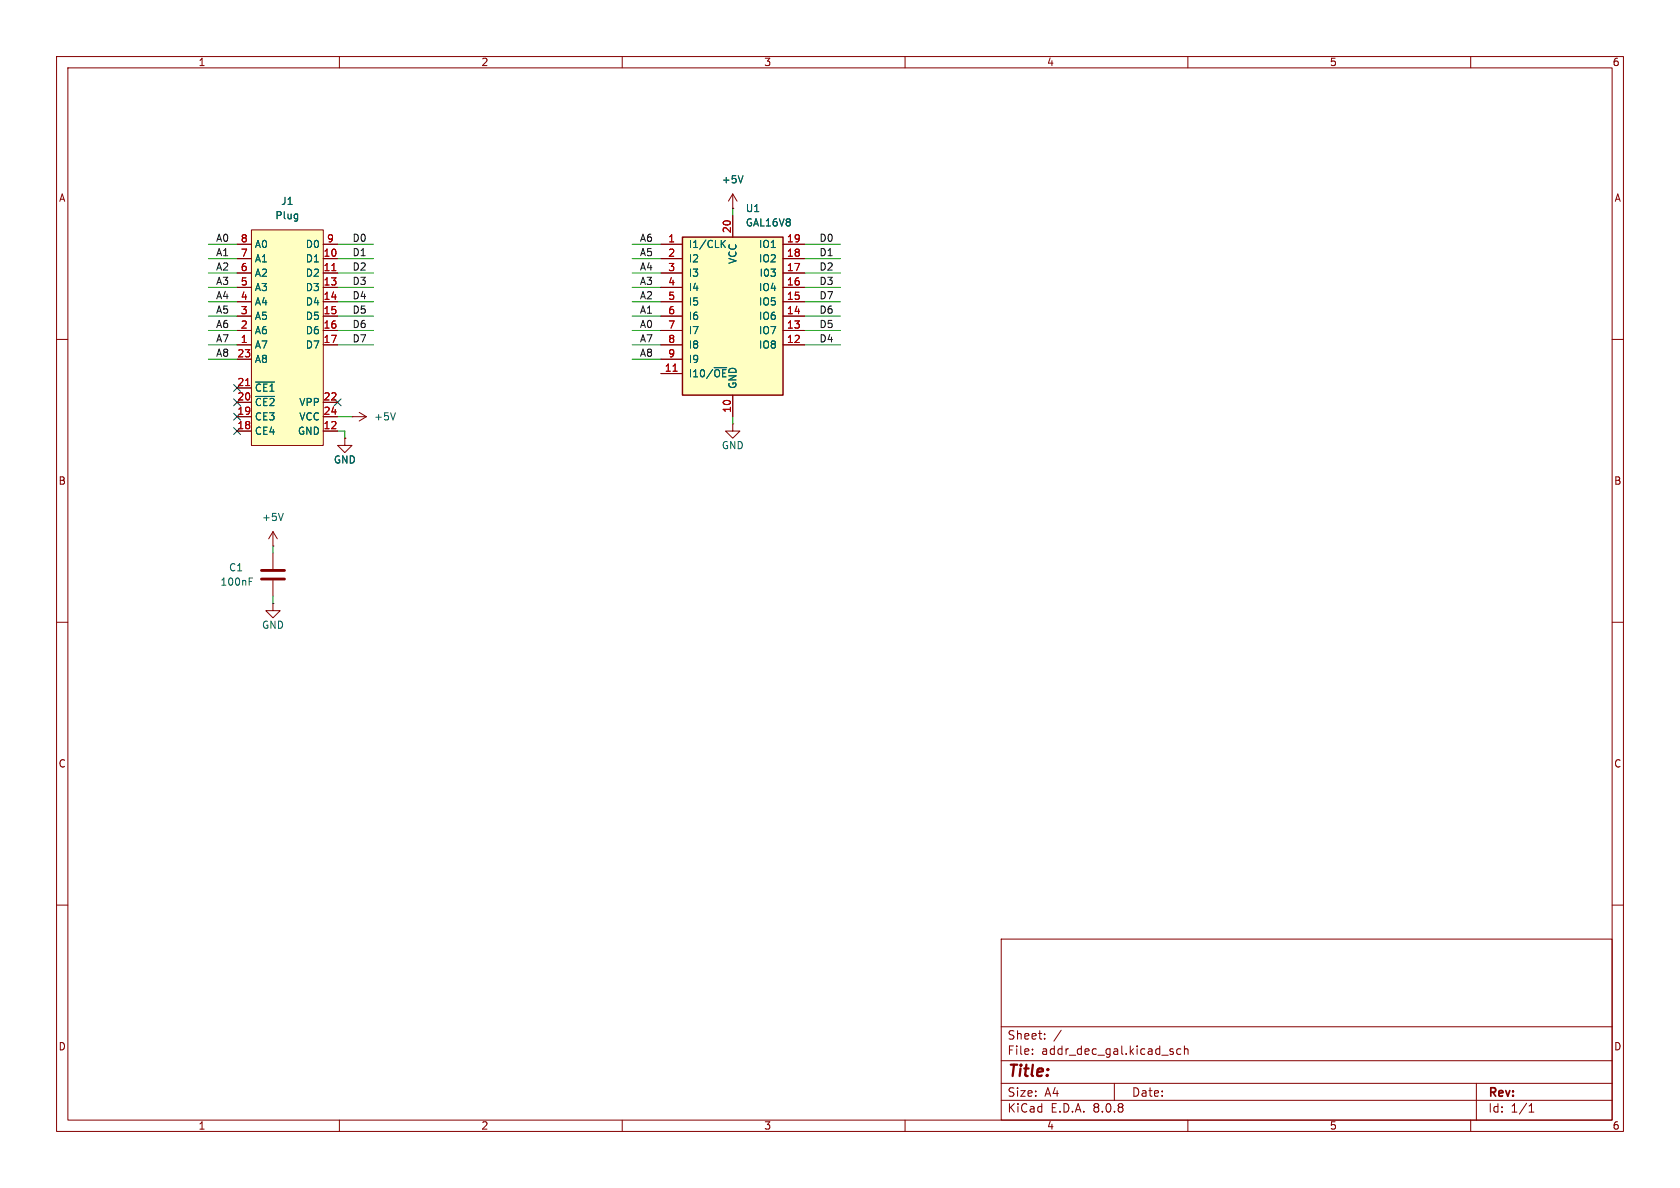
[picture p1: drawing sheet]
<svg xmlns="http://www.w3.org/2000/svg" width="297mm" height="210mm" viewBox="0 0 297 210" stroke-linecap="round" stroke-linejoin="round" font-family="sans-serif">
<g fill="none" stroke="#840000" stroke-width=".18">
<path d="M10 10h277v190h-277zM12 12h273v186h-273zM60 10v2M110 10v2M160 10v2M210 10v2M260 10v2M10 60h2M61 77.5v1.2h1.2l-1.2 1.3-1.3-1.3h1.3M61 77.5h.1M285 60h2M48.3 96.5h.1"/>
<path d="M48.3 94l-.8 1.3M48.3 94v2.5M48.3 94l.7 1.3M10 110h2M48.3 106.7v1.3h1.2l-1.2 1.2-1.3-1.2h1.3M48.3 106.7h.1M285 110h2M10 160h2M177 166h108v32h-108zM285 160h2M60 198v2M110 198v2"/>
<path d="M160 198v2M177 194.5h108M177 191.5h108M177 187.5h108M177 181.5h108M182.5 186.3v.1M182.5 185.5v.1M184.7 183.6v.1M184.7 182.8v.1M187.6 182.1l-1.3 2M197 191.5v3M207 185.9l.4 .1 .1 .2-.3 .2h-.2"/>
<path d="M207 185.4l.4 .1M208.7 185.5l-.4-.1-.3 .3v.4l.2 .2h.5M209.4 185.5l.2-.1 .4 .1v.9M209.4 184.9v1.5M210 198v2M260 198v2M261 191.5v6.5M270.3 196.6h.9M270.3 195.5l.4-.4v1.5"/>
</g>
<path d="M50.1 90.7l-.4 1.3" fill="none" stroke="#006464" stroke-width=".18"/>
<path d="M120.6 41.9h17.8v28h-17.8z" fill="#ffffc2"/>
<path d="M120.6 41.9h17.8v28h-17.8z" fill="none" stroke="#840000" stroke-width=".25"/>
<g fill="none" stroke="#840000" stroke-width=".18">
<path d="M129.5 36.8h.1M129.5 34.3v2.5M129.5 38.1v3.8M129.5 34.3l-.7 1.3M129.5 34.3l.8 1.3M116.8 43.2h3.8M116.8 58.4h3.8M116.8 55.9h3.8M116.8 53.3h3.8M116.8 50.8h3.8M116.8 48.3h3.8M116.8 45.7h3.8"/>
<path d="M138.4 43.2h3.8M138.4 58.4h3.8M138.4 55.9h3.8M138.4 53.3h3.8M138.4 50.8h3.8M138.4 48.3h3.8M138.4 45.7h3.8M62.2 73.7h.1M62.2 73.7h2.6M63.5 72.9l1.3 .8M64.8 73.7l-1.3 .7M116.8 66h3.8"/>
<path d="M116.8 61h3.8M116.8 63.5h3.8M129.5 74.9v1.3h1.3l-1.3 1.3-1.2-1.3h1.2M129.5 74.9h.1M129.5 69.9v3.8M138.4 61h3.8M48.3 97.8v2.8M48.3 102.6v2.8"/>
</g>
<path d="M131.4 31.1l-.5 1.2M127.7 43l.5 .8M128.2 42.5l-.7 .7M69.9 73l-.4 1.2M44.1 102.8h.4M44.1 102.2h.6" fill="none" stroke="#006464" stroke-width=".18"/>
<path d="M119 65.6h.7" fill="none" stroke="#a90000" stroke-width=".18"/>
<path d="M46.2 102.4h4.1M46.2 100.8h4.1" fill="none" stroke="#840000" stroke-width=".51"/>
<path d="M44.4 40.6h12.7v38.1h-12.7z" fill="#ffffc2"/>
<g fill="none" stroke="#840000" stroke-width=".18">
<path d="M129.5 36.8h.1M129.5 38.1v3.8M41.9 45.7h2.5M41.9 48.3h2.5M41.9 50.8h2.5M41.9 53.3h2.5M41.9 55.9h2.5M41.9 58.4h2.5M41.9 43.2h2.5M44.4 40.6h12.7v38.1h-12.7zM57.1 45.7h2.6M57.1 48.3h2.6"/>
<path d="M57.1 50.8h2.6M57.1 53.3h2.6M57.1 55.9h2.6M57.1 58.4h2.6M57.1 43.2h2.6M116.8 45.7h3.8M116.8 48.3h3.8M116.8 50.8h3.8M116.8 53.3h3.8M116.8 55.9h3.8M116.8 58.4h3.8M116.8 43.2h3.8"/>
<path d="M138.4 45.7h3.8M138.4 48.3h3.8M138.4 50.8h3.8M138.4 53.3h3.8M138.4 55.9h3.8M138.4 58.4h3.8M138.4 43.2h3.8M41.9 61h2.5M41.9 76.2h2.5M41.9 73.7h2.5M41.9 71.1h2.5M41.9 68.6h2.5"/>
<path d="M41.9 63.5h2.5M57.1 61h2.6M57.1 76.2h2.6M57.1 73.7h2.6M57.1 71.1h2.6M61 77.5h.1M116.8 61h3.8M116.8 63.5h3.8M116.8 66h3.8M129.5 69.9v3.8M138.4 61h3.8"/>
</g>
<path d="M58.7 47.8h.7M43.4 68.2h.7M119 65.6h.7" fill="none" stroke="#a90000" stroke-width=".18"/>
<path d="M131.4 31.1l-.5 1.2M127.7 43l.5 .8M128.2 42.5l-.7 .7M45.2 70.1h3.4M45.2 67.5h3.4" fill="none" stroke="#006464" stroke-width=".18"/>
<g fill="none" stroke="#009600" stroke-width=".18">
<path d="M129.5 36.8v1.3M36.8 43.2h5.1M36.8 55.9h5.1M36.8 50.8h5.1M36.8 48.3h5.1M36.8 53.3h5.1M36.8 45.7h5.1M36.8 58.4h5.1M59.7 43.2h6.3M59.7 55.9h6.3M59.7 50.8h6.3M59.7 48.3h6.3"/>
<path d="M59.7 53.3h6.3M59.7 45.7h6.3M59.7 58.4h6.3M111.8 43.2h5M111.8 55.9h5M111.8 50.8h5M111.8 48.3h5M111.8 53.3h5M111.8 45.7h5M111.8 58.4h5M142.2 43.2h6.4M142.2 55.9h6.4"/>
<path d="M142.2 50.8h6.4M142.2 48.3h6.4M142.2 53.3h6.4M142.2 45.7h6.4M142.2 58.4h6.4M36.8 63.5h5.1M36.8 61h5.1M59.7 61h6.3M59.7 73.7h2.5M59.7 76.2h1.3v1.3M111.8 63.5h5M111.8 61h5"/>
<path d="M129.5 73.7v1.2M142.2 61h6.4M48.3 96.5v1.3M48.3 105.4v1.3"/>
</g>
<path d="M41.3 73.1l1.2 1.2M41.3 70.5l1.2 1.2M41.3 75.6l1.2 1.2M41.3 68l1.2 1.2M42.5 73.1l-1.2 1.2M42.5 70.5l-1.2 1.2M42.5 75.6l-1.2 1.2M42.5 68l-1.2 1.2M59.1 70.5l1.2 1.2M60.3 70.5l-1.2 1.2" fill="none" stroke="#000084" stroke-width=".18"/>
<text font-size="2.8" fill="#840000" x="178" y="190.9">Title:</text>
<g font-size="2.1" fill="#840000">
<text x="178" y="184">Sheet:</text>
<text x="178" y="186.7">File:</text>
<text x="184.1" y="186.7">addr_dec_gal.kicad_sch</text>
<text x="178" y="196.9">KiCad</text>
<text x="178" y="194.1">Size:</text>
<text x="184.7" y="194.1">A4</text>
<text x="185.7" y="196.9">E.D.A.</text>
<text x="193.3" y="196.9">8.0.8</text>
<text x="200" y="194.1">Date:</text>
<text x="263" y="194.3">Rev:</text>
<text x="263" y="196.9">Id:</text>
<text x="267.1" y="196.9">1/1</text>
</g>
<g font-size="1.8" fill="#840000">
<text x="35" y="11.9">1</text>
<text x="85" y="11.9">2</text>
<text x="135" y="11.9">3</text>
<text x="185" y="11.9">4</text>
<text x="235" y="11.9">5</text>
<text x="285" y="11.9">6</text>
<text x="10.3" y="35.9">A</text>
<text x="285.3" y="35.9">A</text>
<text x="10.3" y="85.9">B</text>
<text x="285.3" y="85.9">B</text>
<text x="10.3" y="135.9">C</text>
<text x="285.3" y="135.9">C</text>
<text x="10.3" y="185.9">D</text>
<text x="285.3" y="185.9">D</text>
<text x="35" y="199.9">1</text>
<text x="85" y="199.9">2</text>
<text x="135" y="199.9">3</text>
<text x="185" y="199.9">4</text>
<text x="235" y="199.9">5</text>
<text x="285" y="199.9">6</text>
</g>
<g font-size="1.8" fill="#006464">
<text x="127.5" y="32.6">+5V</text>
<text x="48.6" y="39">Plug</text>
<text x="49.6" y="36.4">J1</text>
<text x="131.7" y="37.7">U1</text>
<text x="131.7" y="40.2">GAL16V8</text>
<text x="45" y="46.6">A1</text>
<text x="45" y="44">A0</text>
<text x="54" y="46.6">D1</text>
<text x="54" y="44">D0</text>
<text x="121.7" y="44">I1/CLK</text>
<text x="121.7" y="46.6">I2</text>
<text x="130.4" y="46.8" transform="rotate(-90 130.4 46.8)">VCC</text>
<text x="134.1" y="46.6">IO2</text>
<text x="134.1" y="44">IO1</text>
<text x="45" y="51.7">A3</text>
<text x="45" y="49.1">A2</text>
<text x="54" y="49.1">D2</text>
<text x="54" y="51.7">D3</text>
<text x="121.7" y="49.1">I3</text>
<text x="121.7" y="51.7">I4</text>
<text x="134.1" y="51.7">IO4</text>
<text x="134.2" y="49.1">I03</text>
<text x="45" y="59.3">A6</text>
<text x="45" y="56.7">A5</text>
<text x="45" y="54.2">A4</text>
<text x="54" y="54.2">D4</text>
<text x="54" y="56.7">D5</text>
<text x="54" y="59.3">D6</text>
<text x="121.7" y="54.2">I5</text>
<text x="121.7" y="56.7">I6</text>
<text x="121.7" y="59.3">I7</text>
<text x="134.1" y="59.3">IO7</text>
<text x="134.1" y="56.7">IO6</text>
<text x="134.1" y="54.2">IO5</text>
<text x="45" y="61.8">A7</text>
<text x="45" y="64.4">A8</text>
<text x="54" y="61.8">D7</text>
<text x="121.7" y="61.8">I8</text>
<text x="121.7" y="64.4">I9</text>
<text x="134.1" y="61.8">IO8</text>
<text x="45" y="72">~{CE2}</text>
<text x="45" y="69.4">~{CE1}</text>
<text x="52.8" y="72">VPP</text>
<text x="121.7" y="66.9">I10/~{OE}</text>
<text x="130.4" y="68.8" transform="rotate(-90 130.4 68.8)">GND</text>
<text x="45" y="77.1">CE4</text>
<text x="45" y="74.5">CE3</text>
<text x="52.6" y="77.1">GND</text>
<text x="52.8" y="74.5">VCC</text>
<text x="66" y="74.5">+5V</text>
<text x="58.9" y="82.1">GND</text>
<text x="127.5" y="79.6">GND</text>
<text x="46.2" y="92.3">+5V</text>
<text x="40.4" y="101.2">C1</text>
<text x="38.9" y="103.7">100nF</text>
<text x="46.2" y="111.4">GND</text>
</g>
<g font-size="1.8" fill="#a90000">
<text x="129.3" y="41.3" transform="rotate(-90 129.3 41.3)">20</text>
<text x="42.5" y="45.5">7</text>
<text x="42.5" y="42.9">8</text>
<text x="57.1" y="45.5">10</text>
<text x="57.7" y="42.9">9</text>
<text x="118" y="42.9">1</text>
<text x="118" y="45.5">2</text>
<text x="139" y="45.5">18</text>
<text x="139" y="42.9">19</text>
<text x="42.5" y="53.1">4</text>
<text x="42.5" y="50.5">5</text>
<text x="42.5" y="48">6</text>
<text x="57.1" y="48">11</text>
<text x="57.1" y="50.5">13</text>
<text x="57.1" y="53.1">14</text>
<text x="118" y="48">3</text>
<text x="118" y="50.5">4</text>
<text x="118" y="53.1">5</text>
<text x="139" y="53.1">15</text>
<text x="139" y="50.5">16</text>
<text x="139" y="48">17</text>
<text x="42.5" y="58.2">2</text>
<text x="42.5" y="55.6">3</text>
<text x="57.1" y="55.6">15</text>
<text x="57.1" y="58.2">16</text>
<text x="118" y="55.6">6</text>
<text x="118" y="58.2">7</text>
<text x="139" y="58.2">13</text>
<text x="139" y="55.6">14</text>
<text x="41.9" y="63.2">23</text>
<text x="42.5" y="60.7">1</text>
<text x="57.1" y="60.7">17</text>
<text x="117.4" y="65.8">11</text>
<text x="118" y="60.7">8</text>
<text x="118" y="63.2">9</text>
<text x="139" y="60.7">12</text>
<text x="41.9" y="70.9">20</text>
<text x="41.9" y="68.3">21</text>
<text x="57.1" y="70.9">22</text>
<text x="41.9" y="75.9">18</text>
<text x="41.9" y="73.4">19</text>
<text x="57.1" y="75.9">12</text>
<text x="57.1" y="73.4">24</text>
<text x="129.3" y="73.1" transform="rotate(-90 129.3 73.1)">10</text>
</g>
<g font-size="1.8" fill="#0f0f0f">
<text x="38.1" y="45.4">A1</text>
<text x="38.1" y="47.9">A2</text>
<text x="38.1" y="42.8">A0</text>
<text x="62.2" y="45.4">D1</text>
<text x="62.2" y="47.9">D2</text>
<text x="62.2" y="42.8">D0</text>
<text x="113" y="47.9">A4</text>
<text x="113" y="42.8">A6</text>
<text x="113" y="45.4">A5</text>
<text x="144.8" y="45.4">D1</text>
<text x="144.8" y="42.8">D0</text>
<text x="144.8" y="47.9">D2</text>
<text x="38.1" y="53">A4</text>
<text x="38.1" y="50.5">A3</text>
<text x="62.2" y="53">D4</text>
<text x="62.2" y="50.5">D3</text>
<text x="113" y="53">A2</text>
<text x="113" y="50.5">A3</text>
<text x="144.8" y="50.5">D3</text>
<text x="144.8" y="53">D7</text>
<text x="38.1" y="55.5">A5</text>
<text x="38.1" y="58.1">A6</text>
<text x="62.2" y="55.5">D5</text>
<text x="62.2" y="58.1">D6</text>
<text x="113" y="58.1">A0</text>
<text x="113" y="55.5">A1</text>
<text x="144.8" y="58.1">D5</text>
<text x="144.8" y="55.5">D6</text>
<text x="38.1" y="63.2">A8</text>
<text x="38.1" y="60.6">A7</text>
<text x="62.2" y="60.6">D7</text>
<text x="113" y="63.2">A8</text>
<text x="113" y="60.6">A7</text>
<text x="144.8" y="60.6">D4</text>
</g>
</svg>
